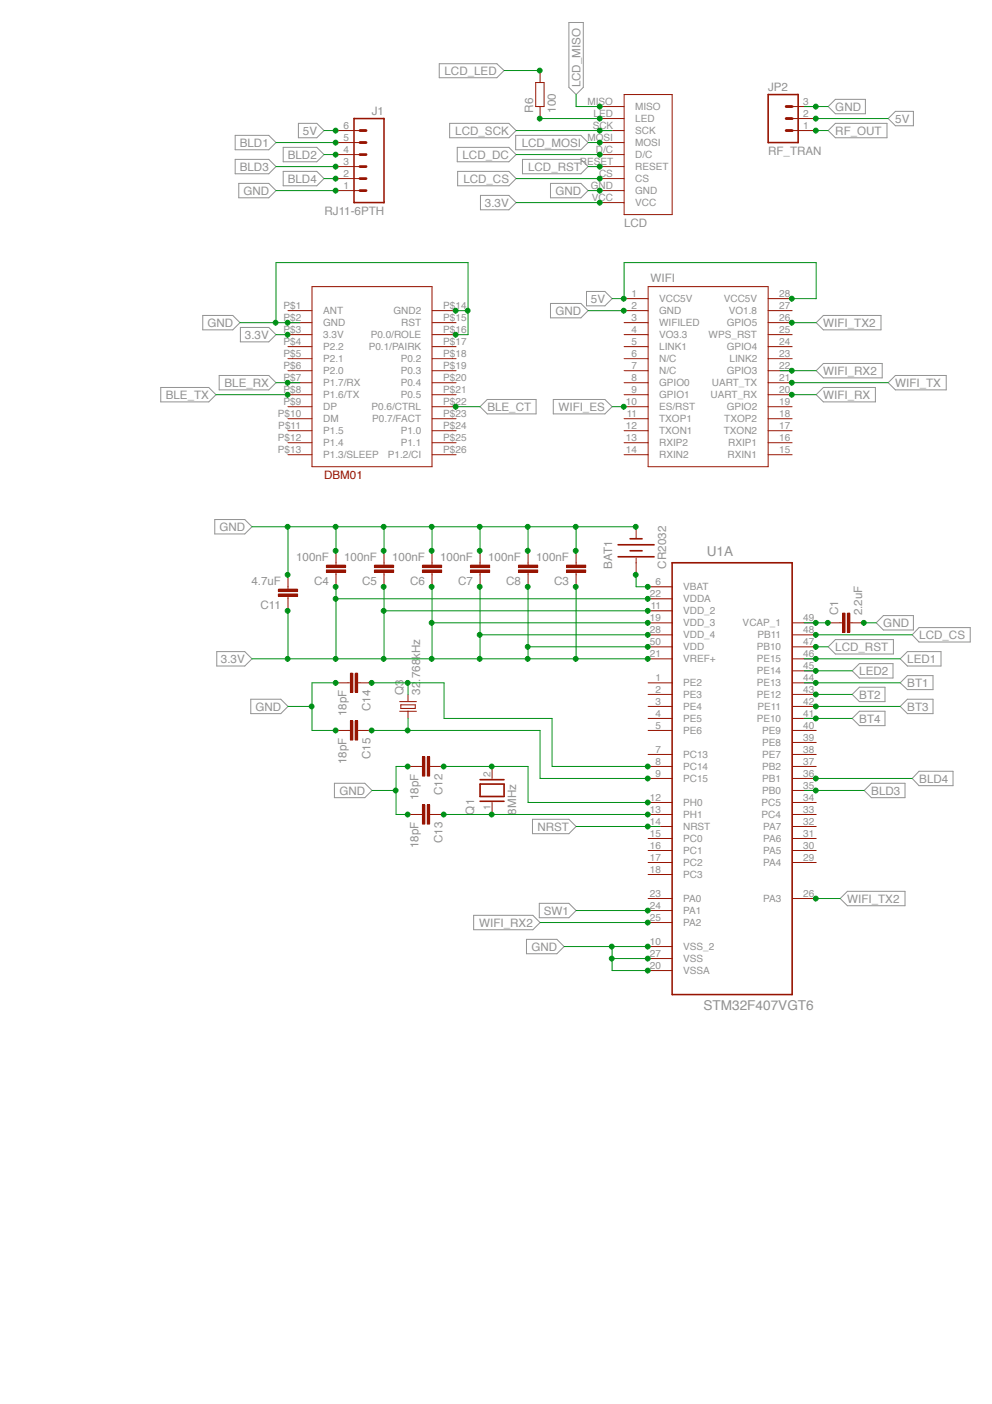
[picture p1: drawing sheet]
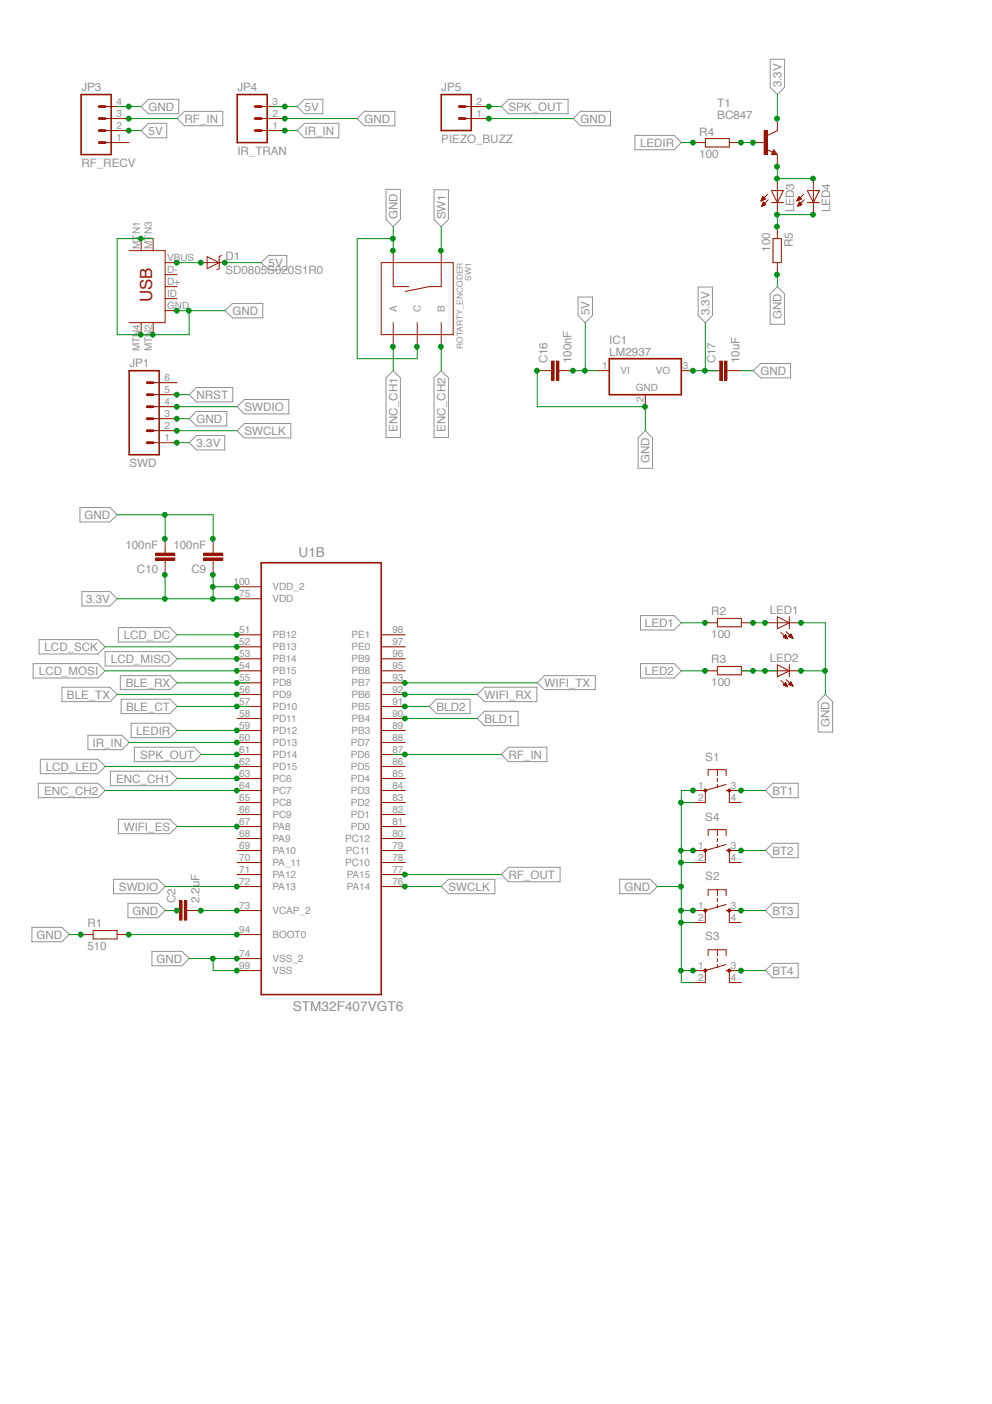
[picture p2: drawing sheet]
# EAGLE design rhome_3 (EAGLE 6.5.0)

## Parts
BAT1  CR2032  BATTERY20SMD  [BATTCON_20MM]
C1  2.2uF  CAP0805  [0805]
C2  2.2uF  CAP0805  [0805]
C3  100nF  CAP0805  [0805]
C4  100nF  CAP0805  [0805]
C5  100nF  CAP0805  [0805]
C6  100nF  CAP0805  [0805]
C7  100nF  CAP0805  [0805]
C8  100nF  CAP0805  [0805]
C9  100nF  CAP0805  [0805]
C10  100nF  CAP0805  [0805]
C11  4.7uF  CAP0805  [0805]
C12  18pF  CAP0805  [0805]
C13  18pF  CAP0805  [0805]
C14  18pF  CAP0805  [0805]
C15  18pF  CAP0805  [0805]
C16  100nF  CAP0805  [0805]
C17  10uF  CAP0805  [0805]
D1  SD0805S020S1R0  BAT20JFILM  [SOD-323]
DBM01  DBM01  [SMD]
IC1  LM2937  [TO263-3]
J1  RJ11-6PTH  [RJ11-6]
JP1  SWD  M06SIP  [1X06]
JP2  RF_TRAN  M03PTH  [1X03]
JP3  RF_RECV  M04PTH  [1X04]
JP4  IR_TRAN  M03PTH  [1X03]
JP5  PIEZO_BUZZ  M02LOCK  [1X02_LOCK]
LCD  ILI9341_SPI_LCD  [LCD]
LED1  LED5MM  [LED5MM]
LED2  LED5MM  [LED5MM]
LED3  LED5MM  [LED5MM]
LED4  LED5MM  [LED5MM]
Q1  8MHz  XTAL/S  [QS]
Q3  32.768kHz  MC-306  [MC-306]
R1  510  R-EU_R0805  [R0805]
R2  100  R-EU_R0805  [R0805]
R3  100  R-EU_R0805  [R0805]
R4  100  R-EU_R0805  [R0805]
R5  100  R-EU_R0805  [R0805]
R6  100  R-EU_R0805  [R0805]
S1  TAC_SWITCHPTH  [TACTILE-PTH]
S2  TAC_SWITCHPTH  [TACTILE-PTH]
S3  TAC_SWITCHPTH  [TACTILE-PTH]
S4  TAC_SWITCHPTH  [TACTILE-PTH]
SW1  ROTARTY_ENCODER  [ROTARY_ENC_PLAIN]
T1  BC847  [SOT23]
U1  STM32F407VGT6  [QFP50P1600X1600X160-100N]
U$1  USB-MINIB-5PIN  [USB-MINIB]
WIFI  HLK-RM04  [HLK-RM04]

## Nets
3.3V: C3.1 C4.1 C5.1 C6.1 C7.1 C8.1 C9.1 C10.1 C11.1 C17.1 DBM01.P$3(3.3V) IC1.3(VO) JP1.1 LCD.VCC T1.3(C) U1.11(A:VDD_2) U1.19(A:VDD_3) U1.21(A:VREF+) U1.22(A:VDDA) U1.28(A:VDD_4) U1.50(A:VDD) U1.75(B:VDD) U1.100(B:VDD_2)
5V: C16.2 D1.1(C) IC1.1(VI) J1.6 JP2.2 JP3.2 JP4.3 WIFI.1(VCC5V) WIFI.28(VCC5V)
BLD1: J1.5 U1.90(B:PB4)
BLD2: J1.4 U1.91(B:PB5)
BLD3: J1.3 U1.35(A:PB0)
BLD4: J1.2 U1.36(A:PB1)
BLE_CT: DBM01.P$22(P0.6/CTRL) U1.57(B:PD10)
BLE_RX: DBM01.P$7(P1.7/RX) U1.55(B:PD8)
BLE_TX: DBM01.P$8(P1.6/TX) U1.56(B:PD9)
BT1: S1.3 U1.44(A:PE13)
BT2: S4.3 U1.43(A:PE12)
BT3: S2.3 U1.42(A:PE11)
BT4: S3.3 U1.41(A:PE10)
ENC_CH1: SW1.A U1.63(B:PC6)
ENC_CH2: SW1.B U1.64(B:PC7)
GND: BAT1.2(-) C1.2 C2.1 C3.2 C4.2 C5.2 C6.2 C7.2 C8.2 C9.2 C10.2 C11.2 C12.2 C13.2 C14.2 C15.2 C16.1 C17.2 DBM01.P$2(GND) DBM01.P$14(GND2) DBM01.P$16(P0.0/ROLE) IC1.2(GND) J1.1 JP1.3 JP2.3 JP3.4 JP4.2 JP5.1 LCD.GND LED1.K(C) LED2.K(C) R1.1 R5.2 S1.1 S1.2 S2.1 S2.2 S3.1 S3.2 S4.1 S4.2 SW1.C SW1.SW- U1.10(A:VSS_2) U1.20(A:VSSA) U1.27(A:VSS) U1.74(B:VSS_2) U1.99(B:VSS) U$1.GND U$1.MTN1(MTN2) U$1.MTN2(MTN3) U$1.MTN3(MTN1) U$1.MTN4 WIFI.2(GND)
IR_IN: JP4.1 U1.60(B:PD13)
LCD_CS: LCD.CS U1.48(A:PB11)
LCD_DC: LCD.D/C U1.51(B:PB12)
LCD_LED: R6.2 U1.62(B:PD15)
LCD_MISO: LCD.MISO U1.53(B:PB14)
LCD_MOSI: LCD.MOSI U1.54(B:PB15)
LCD_RST: LCD.RESET U1.47(A:PB10)
LCD_SCK: LCD.SCK U1.52(B:PB13)
LED1: R2.1 U1.46(A:PE15)
LED2: R3.1 U1.45(A:PE14)
LEDIR: R4.1 U1.59(B:PD12)
N$1: C2.2 U1.73(B:VCAP_2)
N$3: C1.1 U1.49(A:VCAP_1)
N$4: C14.1 Q3.4 U1.8(A:PC14)
N$5: C13.1 Q1.1 U1.13(A:PH1)
N$6: C12.1 Q1.2 U1.12(A:PH0)
N$7: C15.1 Q3.1 U1.9(A:PC15)
N$8: D1.2(A) U$1.VBUS
N$9: BAT1.1(+) U1.6(A:VBAT)
N$10: LED1.A R2.2
N$11: LED2.A R3.2
N$12: R4.2 T1.1(B)
N$13: LED3.A LED4.A T1.2(E)
N$14: R1.2 U1.94(B:BOOT0)
N$15: LED3.K(C) LED4.K(C) R5.1
N$17: LCD.LED R6.1
NRST: JP1.5 U1.14(A:NRST)
RF_IN: JP3.3 U1.87(B:PD6)
RF_OUT: JP2.1 U1.77(B:PA15)
SPK_OUT: JP5.2 U1.61(B:PD14)
SW1: SW1.SW+ U1.24(A:PA1)
SWCLK: JP1.2 U1.76(B:PA14)
SWDIO: JP1.4 U1.72(B:PA13)
WIFI_ES: U1.67(B:PA8) WIFI.10(ES/RST)
WIFI_RX: U1.92(B:PB6) WIFI.20(UART_RX)
WIFI_RX2: U1.25(A:PA2) WIFI.22(GPIO3)
WIFI_TX: U1.93(B:PB7) WIFI.21(UART_TX)
WIFI_TX2: U1.26(A:PA3) WIFI.26(GPIO5)
Unconnected: DBM01.P$1(ANT) DBM01.P$4(P2.2) DBM01.P$5(P2.1) DBM01.P$6(P2.0) DBM01.P$9(DP) DBM01.P$10(DM) DBM01.P$11(P1.5) DBM01.P$12(P1.4) DBM01.P$13(P1.3/SLEEP) DBM01.P$15(RST) DBM01.P$17(P0.1/PAIRK) DBM01.P$18(P0.2) DBM01.P$19(P0.3) DBM01.P$20(P0.4) DBM01.P$21(P0.5) DBM01.P$23(P0.7/FACT) DBM01.P$24(P1.0) DBM01.P$25(P1.1) DBM01.P$26(P1.2/CI) JP1.6 JP3.1 S1.4 S2.4 S3.4 S4.4 U1.1(A:PE2) U1.2(A:PE3) U1.3(A:PE4) U1.4(A:PE5) U1.5(A:PE6) U1.7(A:PC13) U1.15(A:PC0) U1.16(A:PC1) U1.17(A:PC2) U1.18(A:PC3) U1.23(A:PA0) U1.29(A:PA4) U1.30(A:PA5) U1.31(A:PA6) U1.32(A:PA7) U1.33(A:PC4) U1.34(A:PC5) U1.37(A:PB2) U1.38(A:PE7) U1.39(A:PE8) U1.40(A:PE9) U1.58(B:PD11) U1.65(B:PC8) U1.66(B:PC9) U1.68(B:PA9) U1.69(B:PA10) U1.70(B:PA_11) U1.71(B:PA12) U1.78(B:PC10) U1.79(B:PC11) U1.80(B:PC12) U1.81(B:PD0) U1.82(B:PD1) U1.83(B:PD2) U1.84(B:PD3) U1.85(B:PD4) U1.86(B:PD5) U1.88(B:PD7) U1.89(B:PB3) U1.95(B:PB8) U1.96(B:PB9) U1.97(B:PE0) U1.98(B:PE1) U$1.D+ U$1.D- U$1.ID WIFI.3(WIFILED) WIFI.4(VO3.3) WIFI.5(LINK1) WIFI.6(N/C) WIFI.7(N/C) WIFI.8(GPIO0) WIFI.9(GPIO1) WIFI.11(TXOP1) WIFI.12(TXON1) WIFI.13(RXIP2) WIFI.14(RXIN2) WIFI.15(RXIN1) WIFI.16(RXIP1) WIFI.17(TXON2) WIFI.18(TXOP2) WIFI.19(GPIO2) WIFI.23(LINK2) WIFI.24(GPIO4) WIFI.25(WPS_RST) WIFI.27(VO1.8)

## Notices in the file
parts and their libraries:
SparkFun-Capacitors: Licensing: CC v3.0 Share-Alike You are welcome to use this library for commercial purposes.
